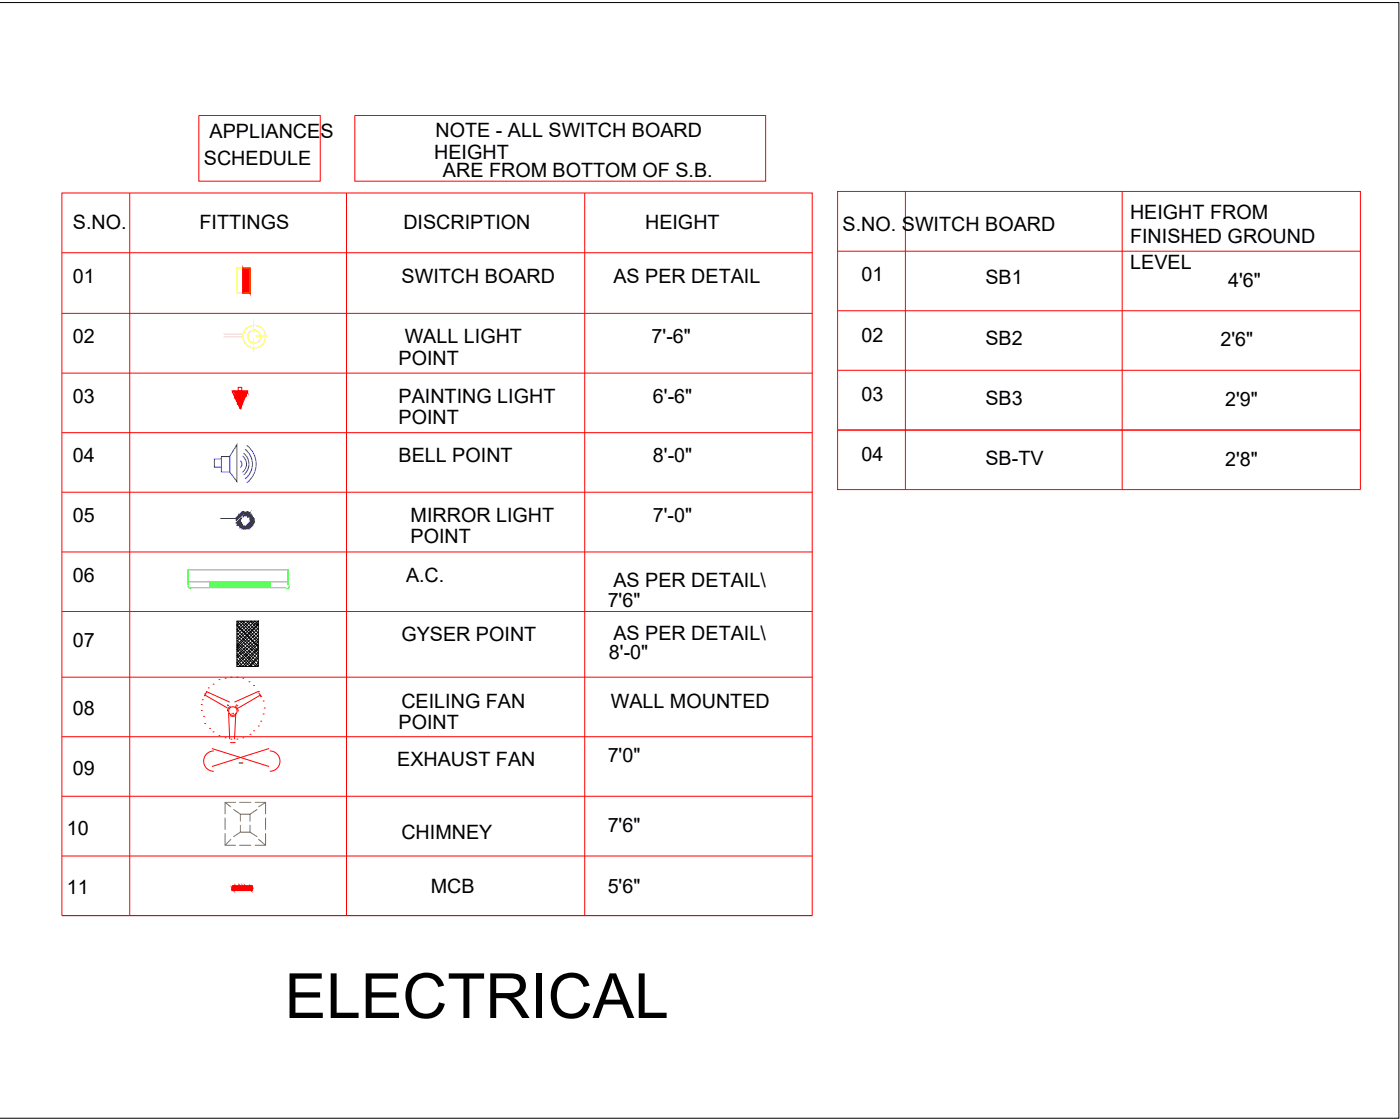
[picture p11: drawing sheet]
<svg xmlns="http://www.w3.org/2000/svg" width="135mm" height="108mm" viewBox="0 0 135 108" stroke-linecap="round" stroke-linejoin="round" font-family="sans-serif">
<!-- layer: PDF2_Geometry -->
<g fill="none" stroke="#f00" stroke-width=".1">
<path d="M6 18.7h72.6v69.8h-72.6zM12.6 18.7v69.8M19.2 11.2h11.8v6.3h-11.8zM33.5 18.7v69.8M34.3 11.2h39.8v6.3h-39.8zM56.6 18.7v69.8M87.6 18.5v28.8M108.6 18.5v28.8M6 24.4h72.6M6 30.3h72.6M6 36.1h72.6M22.5 37.8h1.5l-.7 1.7z"/>
<path d="M22.6 38.2l.9 .9-.8-.8M22.6 37.8l.9 1-.9-1 .9 1.2-1-1.1M22.6 38l.9 1.1M22.7 38.4l.8 .7-.8-.7M22.7 38.5l.7 .6M22.7 37.8l.8 1M22.8 38.7l.6 .5-.5-.4M22.8 38.6l.6 .6M22.9 39l.5 .3-.5-.2M23.1 39.2l.2 .2-.1-.1M23.1 37.5h.3v.3h-.3zM23.1 39.1l.3 .3"/>
<path d="M23.2 39.4l.1 .1M23.3 39.5h.1M23.3 37.8l.4 .6-.3-.6 .5 .6M23.4 37.8l.5 .5-.4-.5M23.5 25.9h.7v2.5h-.7zM23.5 38.7l-.8-.9 .9 .9M23.6 38.6l-.8-.8 .8 .8M23.6 38.6l-.7-.8 .7 .8M23.6 38.5l-.5-.7 .6 .7M23.7 38.4l-.5-.6 .5 .6M23.7 37.8l.3 .2-.1-.2 .1 .2M23.9 38.3l-.4-.5 .4 .5"/>
<path d="M23.9 38.2l-.3-.4 .3 .4M23.9 37.8l.1 .1v-.1M81 24.3h50.6M81 30h50.6M81 35.8h50.6M131.6 35.9v11.4h-50.6v-28.8h50.6v23.1h-50.6M6 41.8h72.6M6 47.6h72.6M6 53.4h72.6M6 59.1h72.6M6 65.5h72.6M6 71.2h72.6"/>
<path d="M6 77h72.6M19.5 68.7h.1M19.5 68.1h.1M19.6 67.7h.1M19.7 69.3h.1M19.8 70h.1M19.8 67.1h.1M19.8 67.2l2.2 1.3M19.9 66.9l2.3 1M20 66.9l-.2 .4M20.2 66.5h.1M20.3 70.4h.1"/>
<path d="M20.5 72.4l5.5 1.7M20.6 70.8h.1M20.6 66.2h.1M20.7 72.6a.98 .98 0 0 0-1 1 .98 .98 0 0 0 1 1M21.2 71.1h.1M21.2 65.7h.1M21.8 71.3h.1M21.8 65.6h.1M22 68.2h.1M22 68.1l.1 .1M22.1 68.9l.1 2.6M22.2 69.2l.2 .1 .4-.1"/>
<path d="M22.3 71.8h.5M22.3 68.3l-.3 .3v.2M22.4 71.5h.1M22.4 65.5h.1M22.5 68.9v.1M22.6 68.9v.1M22.8 68.3l.2 .3v.2M22.8 68.9l-.1 2.6M22.9 71.5h.1M22.9 65.5h.1M22.9 68.2h.2M22.9 68.1l-.1 .1"/>
<path d="M23.5 71.3h.1M23.5 65.6h.1M24.1 65.9h.1M24.2 71h.1M24.5 70.7h.1M24.5 66.3h.1M25 70.2h.1M25 66.9h.1M25 66.9l-2.3 1M25 67l.3 .4M25.2 69.7h.1M25.2 67.3h.1"/>
<path d="M25.2 67.2l-2.1 1.3M25.5 69h.1M25.5 67.8h.1M25.6 68.5h.1M26 72.4l-5.5 1.7M26.1 72.6a.98 .98 0 0 1 1 1 .98 .98 0 0 1-1 1M6 82.8h72.6M22.5 85.7l.3 .4zM22.5 85.8l.2 .3zM22.5 86v.1v-.1l.1 .1-.1-.2 .2 .2M22.5 85.7h1.9v.4h-1.9zM22.6 85.7l.3 .4z"/>
<path d="M22.7 85.7l.5 .4zM22.7 85.7l.1 .2 .4 .2M22.7 85.7l.4 .4-.4-.2zM22.8 85.7l.5 .4-.4-.2zM22.8 85.7l.1 .2 .4 .2M22.9 85.7l.5 .4zM22.9 85.7l.2 .2 .3 .2M23.1 85.7l.4 .4zM23.1 85.7l.1 .2 .3 .2M23.2 85.7l.3 .4zM23.3 85.7l.3 .4zM23.3 85.7l.3 .4"/>
<path d="M23.4 85.7l.3 .4-.3-.4 .1 .2 .4 .2-.4-.2v-.2M23.5 85.7l.5 .4-.4-.2zM23.5 85.7l.4 .4zM23.6 85.7l.5 .4zM23.6 85.7l.1 .2 .4 .2M23.7 85.7l.2 .2 .3 .2-.3-.2-.2-.2 .5 .4-.3-.4M23.9 85.7l.3 .4zM24 85.7l.3 .4-.3-.4 .4 .4-.3-.4 .1 .2 .2 .1-.2-.1v-.2l.2 .2M24.3 85.7l.1 .2h-.1l-.1-.2 .2 .3-.2-.3v.2l.2 .1M24.4 85.9h.1M24.4 85.7v.1l-.1-.1 .1 .1"/>
<circle cx="22.5" cy="68.8" r=".41"/>
</g>
<path d="M23.5 27v.3" fill="none" stroke="#0ff" stroke-width=".1"/>
<!-- layer: PDF2_Solid Fills -->
<path d="M23.5 25.9h.7v2.5zM23.5 25.9v2.5h.7z" fill="#f00" stroke="#f00" stroke-width=".1"/>
<!-- layer: PDF2_Geometry -->
<g fill="none" stroke="#ff0" stroke-width=".1">
<path d="M21.7 32.3h1.8M21.7 32.6h1.8M22.9 25.9h1.3v2.5h-1.3zM24.5 30.9v1.3M24.5 32.7v1.3M24.8 32.5h1"/>
<circle cx="24.6" cy="32.6" r="1.09"/>
<circle cx="24.6" cy="32.6" r=".62"/>
</g>
<g fill="none" stroke="#000" stroke-width=".1">
<path d="M22.9 61.8l1.8-1.7 .3 .3-2.1 2.2 1.9 1.8M22.9 61.5l2.1 1.9-.9 1M22.9 62.1l2.1 2-.3 .3M22.9 63.2l1.3 1.2 .8-.8M22.9 64.4h.1M22.9 60.1h2.1v4.3h-2.1zM22.9 60.1l2.1 2M22.9 61.2l2.1 2M22.9 61.9l2.1 1.8M23.2 60.1l-.3 .3 2.1 2.1M23.3 60.1l1.7 1.8M23.7 60.1l-.8 .8 2.1 2"/>
<path d="M23.9 60.1l1.1 1.1M24.1 60.1l-1.2 1M24.2 60.1l.8 .8M25 60.2v-.1l-2.1 1.9M25 60.5l-.7-.4-1.4 1.3M25 61.5l-1.5-1.4-.6 .4 2.1 2.1-1.8 1.8M25 60.3l-2.1 2.1 2.1 2M25 60.7l-2.1 2.1 1.5 1.6M25 61.4l-2.1 2 1 1M25 62.7l-1.5 1.7-.6-.7M25 62l-2.1 2.1 .4 .3M25 61.1l-2.1 1.9"/>
<path d="M25 61.8l-2.1 1.8M25 62.2l-2.1 2.1M25 63l-1.3 1.4M25 64.3l-.1 .1"/>
</g>
<path d="M23.2 73.8h.1M23.3 73.8h.1M23.4 73.8h.1" fill="none" stroke="#ffbf00" stroke-width=".1"/>
<path d="M23.3 73.8h.1" fill="none" stroke="#525252" stroke-width=".1"/>
<g fill="none" stroke="#92704a" stroke-width=".1">
<path d="M21.8 79.1v1.1M21.8 77.6l.6 .4M22.6 78.3l.7 .4M22.8 77.6h-1v1.1M23.2 77.6h1.1M23.3 79.8v.7h.9v-.7M23.3 79.4v-.7h.9v.7M24.7 77.6h1v1.1M24.9 78.3l-.7 .4M25.7 79.1v1.1M25.7 77.6l-.7 .4M21.8 80.6v1.1h1"/>
<path d="M22.4 81.1l-.6 .6M23.2 81.7h1.1M23.3 80.5l-.7 .4M24.2 80.5l.7 .4M25 81.1l.7 .6M25.7 80.6v1.1h-1"/>
</g>
<g fill="none" stroke="#00f" stroke-width=".1">
<path d="M21.3 50.1h1.5l.7-.6-.7 .6M21.4 44.1h.8l.7-1.1v3.6l-.7-1h-.8zM21.4 44.4h-.7v.8h.7M22.2 44.1v1.5M22.9 50.8l.5-.3-.5 .3M23.1 50.8l.3-.1-.2 .2 .3-.2-.3 .2M23.2 49.7l-.1 .1M23.2 44.5a.41 .41 0 0 1 0 .7M23.3 50.5l-.4 .3 .4-.4-.4 .3 .4-.4-.4 .3M23.4 49.6l-.5 .4 .6-.4M23.4 50l-.6 .6 .6-.5M23.4 50.6l-.3 .2 .3-.2"/>
<path d="M23.5 44.1a.98 .98 0 0 1 0 1.6M23.5 49.9l.5-.4-.5 .5M23.5 50.8l-.2 .3 .2-.3M23.5 51.2l1-1.1-.4 .6zM23.5 50.8l-.3 .3M23.6 43.8a1.32 1.32 0 0 1 0 2.1M23.6 49.5l-.8 .8 .8-.8M23.6 50.8l-.2 .3 .2-.3M23.7 43.4a1.79 1.79 0 0 1 0 2.9M23.7 49.5l-.9 .9 1.1-.9M23.7 50.8l-.3 .4 .3-.4M23.9 49.9l.3-.3-.2 .4"/>
<path d="M23.9 50.8l-.4 .4 .4-.4M23.9 43.1a2.25 2.25 0 0 1 0 3.6M24.1 49.6l-.4 .3 .4-.3M24.1 49.5l-.5 .4M24.2 49.6l-.3 .3 .3-.3M24.2 50.3l.3-.3-.3 .3M24.3 49.7l-.2 .3 .2-.3M24.4 49.8l-.2 .3 .1-.3-.2 .2M24.4 49.9l-.2 .2 .2-.2M24.4 49.9l-.2 .2M24.4 50.8l-.2 .3M24.5 50.1l-.3 .4 .3-.4"/>
<path d="M24.5 50.5l-.6 .7 .8-.7M24.5 50l-.3 .4M24.5 50.6l-.5 .6M24.5 50.7l-.4 .5M24.7 50.1l-1.1 1.1 1.1-.9M24.7 50.4l-1 .8 1-.8"/>
</g>
<path d="M18.2 56.6l.1 .3h.2M18.2 56.6v-1.5h9.7v1.5M18.2 56.3h9.7M18.4 56.8h9.2M20.3 56.4h5.9v.1h-5.9zM26.2 56.6h-5.9h5.9M26.2 56.7h-5.9h5.9M28 56.6l-.1 .3h-.2" fill="none" stroke="#0f0" stroke-width=".1"/>
<!-- layer: FORMAT -->
<path d="M6 88.5h72.6" fill="none" stroke="#000" stroke-width=".1"/>
<!-- layer: 0 -->
<path d="M0 .2h135.4v107.9h-135.4" fill="none" stroke="#000" stroke-width=".1"/>
<text font-size="6" x="27.5" y="98.4">ELECTRICAL</text>
<g font-size="1.9">
<text x="19.7" y="15.9">SCHEDULE</text>
<text x="20.3" y="13.4">APPLIANCES</text>
<text x="42" y="15.4">HEIGHT</text>
<text x="42.1" y="13.2">NOTE - ALL SWITCH BOARD</text>
<text x="42.9" y="17.1">ARE FROM BOTTOM OF S.B.</text>
<text x="7" y="22.1">S.NO.</text>
<text x="19.3" y="22.1">FITTINGS</text>
<text x="39" y="22.1">DISCRIPTION</text>
<text x="62.4" y="22.1">HEIGHT</text>
<text x="81.5" y="22.3">S.NO. SWITCH BOARD</text>
<text x="109.3" y="21.2">HEIGHT FROM</text>
<text x="109.3" y="23.5">FINISHED GROUND</text>
<text x="7" y="27.3">01</text>
<text x="38.9" y="27.3">SWITCH BOARD</text>
<text x="59.4" y="27.3">AS PER DETAIL</text>
<text x="83.4" y="27.2">01</text>
<text x="95.4" y="27.5">SB1</text>
<text x="109.4" y="26">LEVEL</text>
<text x="118.8" y="27.7">4'6&quot;</text>
<text x="7" y="33.2">02</text>
<text x="38.6" y="35.3">POINT</text>
<text x="39.2" y="33.2">WALL LIGHT</text>
<text x="63.1" y="33.2">7'-6&quot;</text>
<text x="83.4" y="33.1">02</text>
<text x="95.4" y="33.4">SB2</text>
<text x="118.1" y="33.5">2'6&quot;</text>
<text x="7" y="39">03</text>
<text x="38.6" y="39">PAINTING LIGHT</text>
<text x="38.6" y="41">POINT</text>
<text x="63.2" y="39">6'-6&quot;</text>
<text x="83.4" y="38.8">03</text>
<text x="95.4" y="39.2">SB3</text>
<text x="118.6" y="39.3">2'9&quot;</text>
<text x="7" y="44.7">04</text>
<text x="38.6" y="44.7">BELL POINT</text>
<text x="63.2" y="44.7">8'-0&quot;</text>
<text x="83.4" y="44.6">04</text>
<text x="95.4" y="44.9">SB-TV</text>
<text x="118.6" y="45">2'8&quot;</text>
<text x="7" y="50.5">05</text>
<text x="39.7" y="50.5">MIRROR LIGHT</text>
<text x="39.7" y="52.5">POINT</text>
<text x="63.2" y="50.5">7'-0&quot;</text>
<text x="7" y="56.3">06</text>
<text x="39.3" y="56.3">A.C.</text>
<text x="58.8" y="58.7">7'6&quot;</text>
<text x="59.4" y="56.7">AS PER DETAIL\</text>
<text x="7" y="62.6">07</text>
<text x="38.8" y="62">GYSER POINT</text>
<text x="58.9" y="63.7">8'-0&quot;</text>
<text x="59.4" y="61.9">AS PER DETAIL\</text>
<text x="7" y="69.2">08</text>
<text x="38.6" y="70.5">POINT</text>
<text x="38.8" y="68.5">CEILING FAN</text>
<text x="59.1" y="68.5">WALL MOUNTED</text>
<text x="7" y="74.9">09</text>
<text x="38.4" y="74.1">EXHAUST FAN</text>
<text x="58.8" y="73.7">7'0&quot;</text>
<text x="6.5" y="80.7">10</text>
<text x="38.8" y="81.1">CHIMNEY</text>
<text x="58.8" y="80.5">7'6&quot;</text>
<text x="6.5" y="86.5">11</text>
<text x="41.7" y="86.3">MCB</text>
<text x="58.8" y="86.3">5'6&quot;</text>
</g>
</svg>
